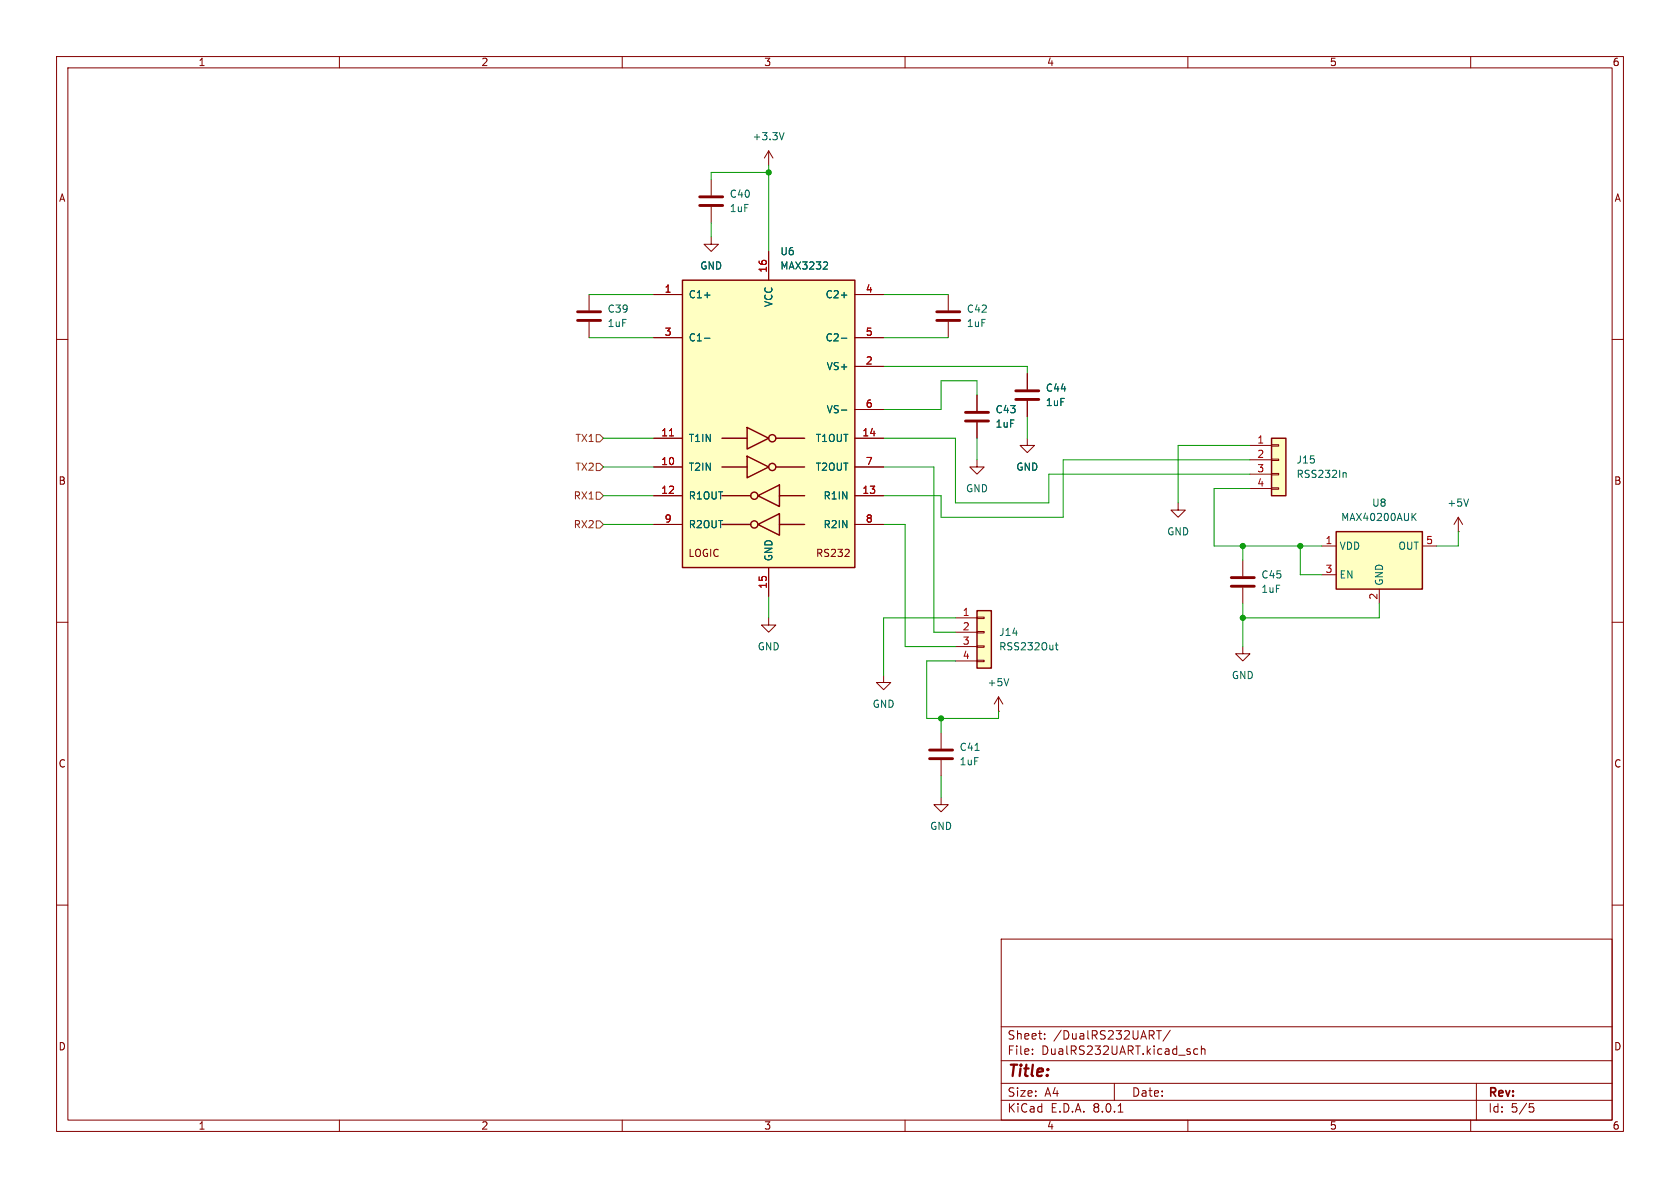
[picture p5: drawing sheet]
<svg xmlns="http://www.w3.org/2000/svg" width="297mm" height="210mm" viewBox="0 0 297 210" stroke-linecap="round" stroke-linejoin="round" font-family="sans-serif">
<g fill="none" stroke="#840000" stroke-width=".18">
<path d="M10 10h277v190h-277zM12 12h273v186h-273zM60 10v2M110 10v2M160 10v2M210 10v2M260 10v2M10 60h2M285 60h2M172.7 69.9v2.7M172.7 74.7v2.8M181.6 66v2.8"/>
<path d="M181.6 70.9v2.8M10 110h2M285 110h2M10 160h2M285 160h2M177 166h108v32h-108zM60 198v2M110 198v2M160 198v2M177 194.5h108M177 191.5h108M177 187.5h108"/>
<path d="M177 181.5h108M182.5 186.3v.1M182.5 185.5v.1M184.7 183.6v.1M184.7 182.8v.1M197 191.5v3M197.7 196.6h.8M204.5 182.2h.8M204.9 182.2v1.5M206.9 182.1l-1.3 2M210 198v2M211.7 185.5l-.4-.1-.3 .3v.4l.2 .2h.5"/>
<path d="M212.4 185.5l.2-.1 .4 .1v.9M212.4 184.9v1.5M260 198v2M261 191.5v6.5M270.4 195.1h.7M270.5 195.7h.4l.3 .3-.2 .5-.5 .1"/>
</g>
<path d="M170.7 74.4h4.1M170.7 72.9h4.1M179.6 70.6h4M179.6 69.1h4" fill="none" stroke="#840000" stroke-width=".51"/>
<path d="M172.7 108h2.6v10.1h-2.6z" fill="#ffffc2"/>
<g fill="none" stroke="#840000" stroke-width=".18">
<path d="M125.7 31.8v2.7M125.7 36.6v2.8M167.6 52.1v2.8M167.6 56.9v2.8M181.6 77.5v1.2h-1.3l1.3 1.3 1.3-1.3h-1.3M172.7 81.3v1.3h-1.3l1.3 1.2 1.3-1.2h-1.3M156.2 119.4v1.3h-1.3l1.3 1.2 1.3-1.2h-1.3M168.9 109.2h3.8M168.9 111.8h3.8M168.9 114.3h3.8M168.9 116.8h3.8M172.7 116.7h1.3v.3h-1.3z"/>
<path d="M172.7 114.2h1.3v.2h-1.3zM172.7 111.6h1.3v.3h-1.3zM172.7 109.1h1.3v.2h-1.3zM176.5 125.7h.1M176.5 123.2l-.7 1.3M176.5 123.2v2.5M176.5 123.2l.8 1.3M166.4 141v1.2h1.2l-1.2 1.3-1.3-1.3h1.3"/>
</g>
<path d="M172.7 108h2.6v10.1h-2.6z" fill="none" stroke="#840000" stroke-width=".25"/>
<path d="M178.3 120l-.4 1.2M186.6 114h.4M186.7 113.6v1.1l.3 .2" fill="none" stroke="#006464" stroke-width=".18"/>
<path d="M123.7 36.3h4.1M123.7 34.8h4.1M165.6 56.6h4.1M165.6 55.1h4.1" fill="none" stroke="#840000" stroke-width=".51"/>
<path d="M120.6 49.5h30.5v50.8h-30.5z" fill="#ffffc2"/>
<g fill="none" stroke="#840000" stroke-width=".25">
<path d="M120.6 49.5h30.5v50.8h-30.5zM127.6 77.5h4.5M132.1 75.6l3.8 1.9-3.8 1.9zM137.2 77.5h5M127.6 82.6h4.5M127.6 92.7h5.1M127.6 87.6h5.1M132.1 80.6l3.8 2-3.8 1.9zM134 92.7l3.8-1.9v3.8zM134 87.6l3.8-1.9v3.8zM137.2 82.6h5M137.8 92.7h4.4"/>
<path d="M137.8 87.6h4.4"/>
<circle cx="136.5" cy="77.5" r=".63"/>
<circle cx="133.3" cy="92.7" r=".63"/>
<circle cx="133.3" cy="87.6" r=".63"/>
<circle cx="136.5" cy="82.5" r=".63"/>
</g>
<g fill="none" stroke="#840000" stroke-width=".18">
<path d="M135.9 26.7v2.5M135.9 26.7l-.8 1.2M135.9 26.7l.8 1.2M104.1 52.1v2.8M104.1 56.9v2.8M115.6 52.1h5M115.6 59.7h5M125.7 41.9v1.3h-1.2l1.2 1.3 1.3-1.3h-1.3M135.9 44.5v5M151.1 52.1h5.1M151.1 59.7h5.1M115.6 77.5h5"/>
<path d="M151.1 77.5h5.1M151.1 64.8h5.1M151.1 72.4h5.1M115.6 82.6h5M115.6 87.6h5M115.6 92.7h5M149.3 98.4h.8M150.1 97.2v.4M151.1 82.6h5.1M151.1 87.6h5.1M151.1 92.7h5.1M257.8 94h.1"/>
<path d="M257.8 91.4l-.8 1.3M257.8 91.4v2.6M257.8 91.4l.8 1.3M135.9 109.2v1.3h-1.3l1.3 1.3 1.3-1.3h-1.3M135.9 100.3v5.1M166.4 129.5v2.8M166.4 134.4v2.8"/>
</g>
<path d="M138.6 23.4l-.4 1.3M124.5 52.2h1M124.5 59.8h1M146.1 46.3l.2 .2-.1 .3-.7 .8h.8M148.7 52.2h1M148.7 59.8h1M148.7 72.5h1M259.6 88.2l-.4 1.3M172.4 132.7h.7" fill="none" stroke="#006464" stroke-width=".18"/>
<path d="M118.4 77.1h.7" fill="none" stroke="#a90000" stroke-width=".18"/>
<path d="M102.1 56.6h4.1M102.1 55.1h4.1M164.3 134.1h4.1M164.3 132.6h4.1" fill="none" stroke="#840000" stroke-width=".51"/>
<path d="M224.8 77.5h2.5v10.1h-2.5z" fill="#ffffc2"/>
<path d="M221 78.7h3.8M224.8 78.6h1.3v.3h-1.3zM208.3 88.9v1.3h-1.3l1.3 1.2 1.2-1.2h-1.2M219.7 99.1v2.8M221 81.3h3.8M221 83.8h3.8M221 86.4h3.8M224.8 86.2h1.3v.3h-1.3zM224.8 83.7h1.3v.2h-1.3zM224.8 81.2h1.3v.2h-1.3zM219.7 114.3v1.3h1.3l-1.3 1.2-1.3-1.2h1.3M219.7 103.9v2.8" fill="none" stroke="#840000" stroke-width=".18"/>
<path d="M224.8 77.5h2.5v10.1h-2.5z" fill="none" stroke="#840000" stroke-width=".25"/>
<path d="M237.6 83.6l.4 .1v.7" fill="none" stroke="#006464" stroke-width=".18"/>
<path d="M217.7 103.6h4M217.7 102.1h4" fill="none" stroke="#840000" stroke-width=".51"/>
<path d="M236.2 94h15.3v10.1h-15.3z" fill="#ffffc2"/>
<path d="M236.2 94h15.3v10.1h-15.3z" fill="none" stroke="#840000" stroke-width=".25"/>
<g fill="none" stroke="#840000" stroke-width=".18">
<path d="M115.6 52.1h5M115.6 59.7h5M135.9 44.5v5M151.1 52.1h5.1M151.1 59.7h5.1M115.6 77.5h5M151.1 77.5h5.1M151.1 64.8h5.1M151.1 72.4h5.1M172.7 69.9v2.7M172.7 74.7v2.8M181.6 66v2.8"/>
<path d="M181.6 70.9v2.8M115.6 82.6h5M115.6 87.6h5M115.6 92.7h5M151.1 82.6h5.1M151.1 87.6h5.1M151.1 92.7h5.1M233.7 96.5h2.5M251.5 96.5h2.5M135.9 100.3v5.1M233.7 101.6h2.5M243.8 104.1v2.6"/>
</g>
<path d="M124.5 52.2h1M124.5 59.8h1M146.1 46.3l.2 .2-.1 .3-.7 .8h.8M148.7 52.2h1M148.7 59.8h1M148.7 72.5h1M249.8 91.3l.5 .7M250.3 90.7l-.7 .8" fill="none" stroke="#006464" stroke-width=".18"/>
<path d="M105.4 76.8h.6l.7 .7-.7 .6h-.6zM105.4 92.1h.6l.7 .6-.7 .6h-.6zM105.4 87h.6l.7 .6-.7 .7h-.6zM105.4 81.9h.6l.7 .7-.7 .6h-.6z" fill="none" stroke="#725600" stroke-width=".18"/>
<g fill="none" stroke="#009600" stroke-width=".18">
<path d="M125.7 39.4v2.5M135.9 29.2v15.3M135.9 30.5h-10.2v1.3M104.1 59.7h11.5M104.1 52.1h11.5M156.2 59.7h11.4M156.2 52.1h11.4M106.7 77.5h8.9M156.2 77.5h12.7v11.4h16.5v-5.1h35.6M156.2 64.8h25.4v1.2M172.7 69.9v-2.6h-6.3v5.1h-10.2M172.7 77.5v3.8"/>
<path d="M181.6 73.7v3.8M221 78.7h-12.7v10.2M106.7 87.6h8.9M106.7 82.6h8.9M106.7 92.7h8.9M156.2 82.6h8.9v29.2h3.8M156.2 92.7h3.8v21.6h8.9M219.7 96.5v2.6M221 81.3h-33v10.1h-21.6v-3.8h-10.2M221 86.4h-6.4v10.1h19.1M229.9 96.5v5.1h3.8M257.8 94v2.5h-3.8"/>
<path d="M135.9 105.4v3.8M168.9 109.2h-12.7v10.2M168.9 116.8h-5.1v10.2h12.7v-1.3M219.7 106.7v7.6M243.8 106.7v2.5h-24.1M166.4 127v2.5M166.4 137.2v3.8"/>
</g>
<path d="M118.4 77.1h.7" fill="none" stroke="#a90000" stroke-width=".18"/>
<g fill="#009600" stroke="#009600" stroke-width=".18">
<circle cx="166.4" cy="127" r=".46"/>
<circle cx="135.9" cy="30.5" r=".46"/>
<circle cx="219.7" cy="109.2" r=".46"/>
<circle cx="229.9" cy="96.5" r=".46"/>
<circle cx="219.7" cy="96.5" r=".46"/>
</g>
<text font-size="2.8" fill="#840000" x="178" y="190.9">Title:</text>
<g font-size="2.1" fill="#840000">
<text x="178" y="184">Sheet:</text>
<text x="186.2" y="184">/DualRS232UART/</text>
<text x="178" y="186.7">File:</text>
<text x="184.1" y="186.7">DualRS232UART.kicad_sch</text>
<text x="178" y="196.9">KiCad</text>
<text x="178" y="194.1">Size:</text>
<text x="184.7" y="194.1">A4</text>
<text x="185.7" y="196.9">E.D.A.</text>
<text x="193.3" y="196.9">8.0.1</text>
<text x="200" y="194.1">Date:</text>
<text x="263" y="194.3">Rev:</text>
<text x="263" y="196.9">Id:</text>
<text x="267.1" y="196.9">5/5</text>
</g>
<g font-size="1.8" fill="#840000">
<text x="35" y="11.9">1</text>
<text x="85" y="11.9">2</text>
<text x="135" y="11.9">3</text>
<text x="185" y="11.9">4</text>
<text x="235" y="11.9">5</text>
<text x="285" y="11.9">6</text>
<text x="10.3" y="35.9">A</text>
<text x="285.3" y="35.9">A</text>
<text x="10.3" y="85.9">B</text>
<text x="285.3" y="85.9">B</text>
<text x="121.6" y="98.7">LOGIC</text>
<text x="144.2" y="98.7">RS232</text>
<text x="10.3" y="135.9">C</text>
<text x="285.3" y="135.9">C</text>
<text x="10.3" y="185.9">D</text>
<text x="285.3" y="185.9">D</text>
<text x="35" y="199.9">1</text>
<text x="85" y="199.9">2</text>
<text x="135" y="199.9">3</text>
<text x="185" y="199.9">4</text>
<text x="235" y="199.9">5</text>
<text x="285" y="199.9">6</text>
</g>
<g font-size="1.8" fill="#006464">
<text x="132.9" y="25">+3.3V</text>
<text x="128.9" y="35.2">C40</text>
<text x="128.9" y="37.7">1uF</text>
<text x="123.7" y="47.9">GND</text>
<text x="137.9" y="45.3">U6</text>
<text x="137.9" y="47.9">MAX3232</text>
<text x="121.7" y="52.9">C1+</text>
<text x="145.9" y="52.9">C2+</text>
<text x="107.3" y="58">1uF</text>
<text x="107.3" y="55.5">C39</text>
<text x="136.8" y="54.4" transform="rotate(-90 136.8 54.4)">VCC</text>
<text x="170.8" y="58">1uF</text>
<text x="170.8" y="55.5">C42</text>
<text x="121.7" y="60.6">C1-</text>
<text x="145.9" y="60.6">C2-</text>
<text x="146" y="65.6">VS+</text>
<text x="184.8" y="72">1uF</text>
<text x="184.8" y="69.4">C44</text>
<text x="146" y="73.3">VS-</text>
<text x="175.9" y="75.8">1uF</text>
<text x="175.9" y="73.3">C43</text>
<text x="121.7" y="83.4">T2IN</text>
<text x="121.7" y="78.3">T1IN</text>
<text x="144.1" y="78.3">T1OUT</text>
<text x="144.1" y="83.4">T2OUT</text>
<text x="179.6" y="83.4">GND</text>
<text x="229.1" y="82.1">J15</text>
<text x="121.7" y="88.5">R1OUT</text>
<text x="145.5" y="88.5">R1IN</text>
<text x="170.7" y="87.2">GND</text>
<text x="229.1" y="84.7">RSS232In</text>
<text x="242.5" y="89.8">U8</text>
<text x="255.8" y="89.8">+5V</text>
<text x="121.7" y="93.6">R2OUT</text>
<text x="145.5" y="93.6">R2IN</text>
<text x="206.2" y="94.8">GND</text>
<text x="237" y="92.3">MAX40200AUK</text>
<text x="136.8" y="99.3" transform="rotate(-90 136.8 99.3)">GND</text>
<text x="236.7" y="97.4">VDD</text>
<text x="247.1" y="97.4">OUT</text>
<text x="222.9" y="105">1uF</text>
<text x="222.9" y="102.5">C45</text>
<text x="236.7" y="102.5">EN</text>
<text x="244.7" y="103.6" transform="rotate(-90 244.7 103.6)">GND</text>
<text x="176.5" y="112.6">J14</text>
<text x="133.9" y="115.2">GND</text>
<text x="176.5" y="115.2">RSS232Out</text>
<text x="154.2" y="125.3">GND</text>
<text x="174.5" y="121.5">+5V</text>
<text x="217.7" y="120.2">GND</text>
<text x="169.6" y="135.5">1uF</text>
<text x="169.6" y="132.9">C41</text>
<text x="164.3" y="146.9">GND</text>
</g>
<g font-size="1.8" fill="#a90000">
<text x="117.4" y="51.8">1</text>
<text x="135.6" y="48.3" transform="rotate(-90 135.6 48.3)">16</text>
<text x="153" y="51.8">4</text>
<text x="117.4" y="59.4">3</text>
<text x="153" y="59.4">5</text>
<text x="153" y="64.5">2</text>
<text x="116.8" y="77.2">11</text>
<text x="152.4" y="77.2">14</text>
<text x="153" y="72.1">6</text>
<text x="116.8" y="82.3">10</text>
<text x="153" y="82.3">7</text>
<text x="222.2" y="78.5">1</text>
<text x="222.2" y="81">2</text>
<text x="222.2" y="83.6">3</text>
<text x="116.8" y="87.4">12</text>
<text x="152.4" y="87.4">13</text>
<text x="222.2" y="86.1">4</text>
<text x="117.4" y="92.5">9</text>
<text x="153" y="92.5">8</text>
<text x="234.2" y="96.3">1</text>
<text x="234.2" y="101.3">3</text>
<text x="252" y="96.3">5</text>
<text x="135.6" y="104.2" transform="rotate(-90 135.6 104.2)">15</text>
<text x="243.6" y="106.1" transform="rotate(-90 243.6 106.1)">2</text>
<text x="170.1" y="109">1</text>
<text x="170.1" y="111.5">2</text>
<text x="170.1" y="114">3</text>
<text x="170.1" y="116.6">4</text>
</g>
<g font-size="1.8" fill="#725600">
<text x="101.6" y="83.4">TX2</text>
<text x="101.6" y="78.3">TX1</text>
<text x="101.3" y="88.5">RX1</text>
<text x="101.3" y="93.6">RX2</text>
</g>
</svg>
